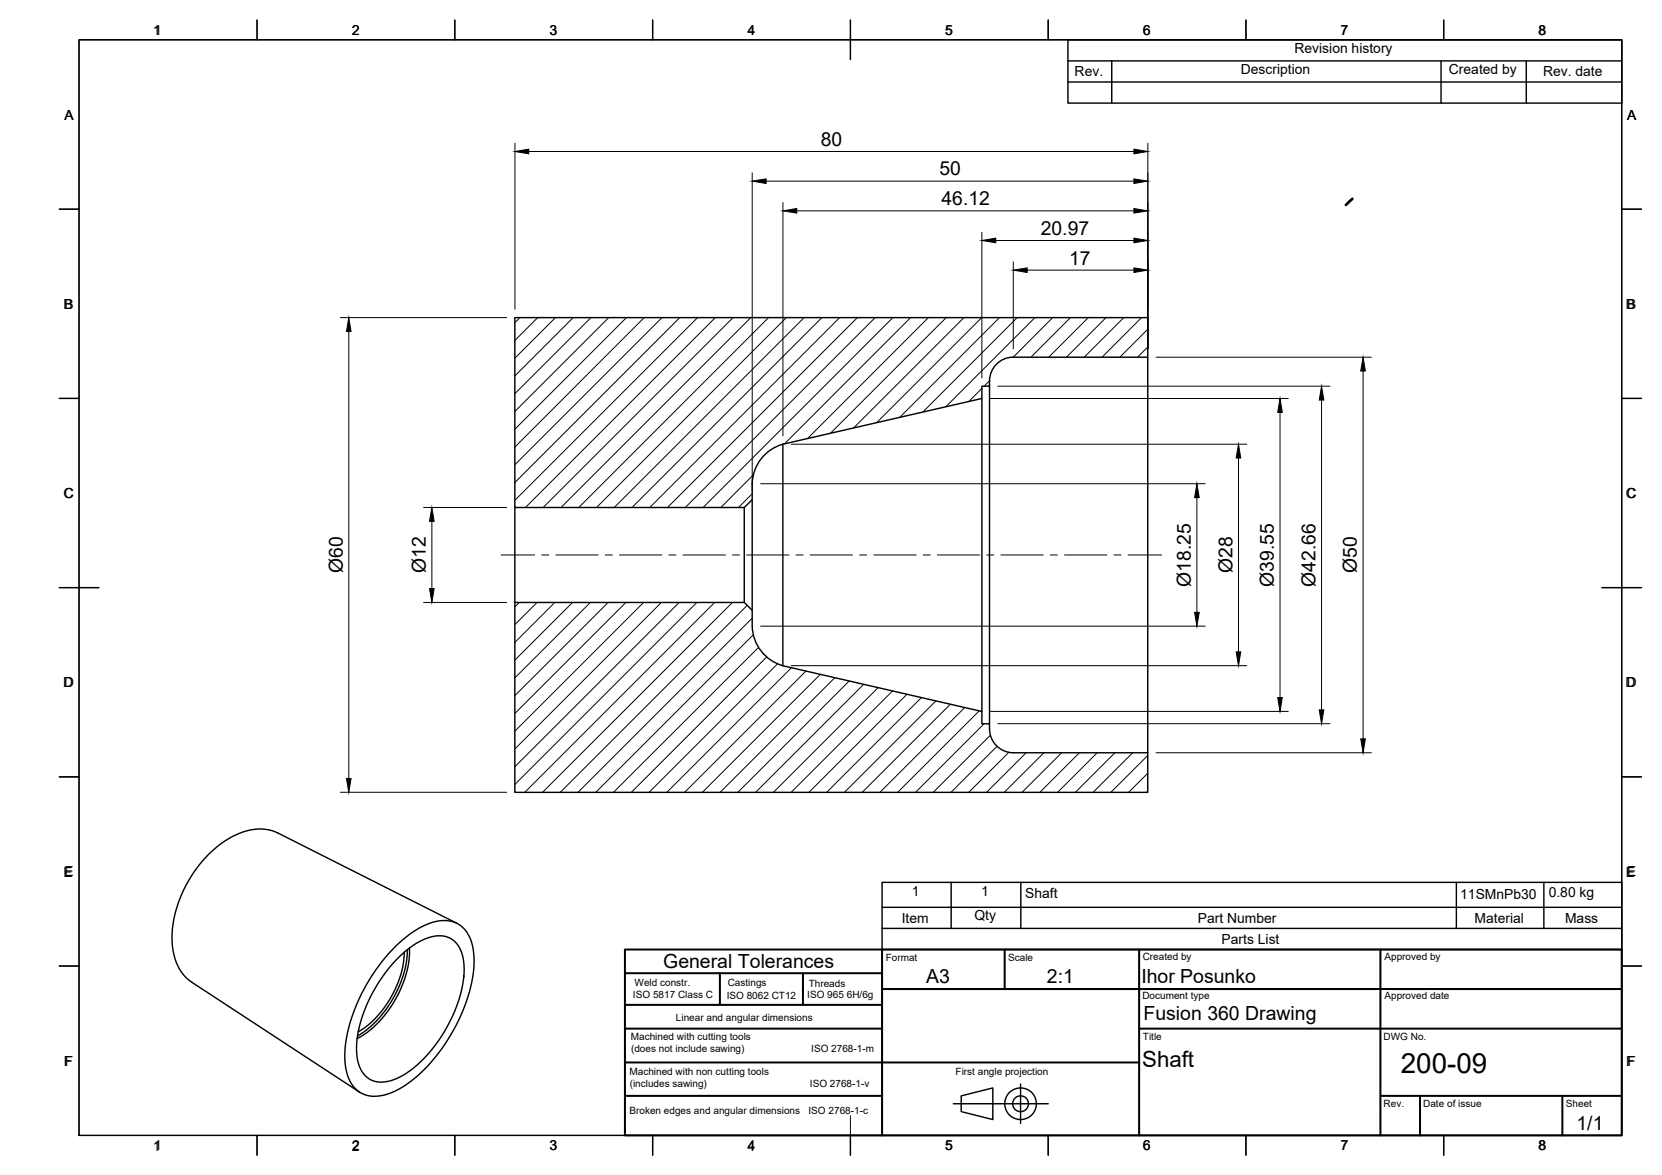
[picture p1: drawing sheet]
<svg xmlns="http://www.w3.org/2000/svg" width="420mm" height="297mm" viewBox="0 0 420 297" stroke-linecap="round" stroke-linejoin="round" font-family="sans-serif">
<!-- layer: Visible -->
<g fill="none" stroke="#000" stroke-width=".36">
<path d="M250.1 96.3v1.3h-1.9v3.1l-50.3 11.6v56l50.3 11.6v3.1h1.9a6.2 6.2 0 0 0 6.1 7.3h34v10h-160v-48M250.1 97.6v85.4M250.2 96.3a6 6 0 0 1 6-6h34v-10h-160v48h58l2-2a15.7 15.7 0 0 1 1-8.4 10.6 10.6 0 0 1 6.7-5.6M290.2 90.3v100M248.2 100.7v79.2M130.2 128.3v24M188.2 128.3v24M190.2 126.3v28M130.2 152.3h58l2 2a15.7 15.7 0 0 0 1 8.4 10.6 10.6 0 0 0 6.7 5.6M100 239.2a21.1 21.1 0 0 1 11.3-6.4 7.1 7.1 0 0 1 8.1 6.1 27.5 27.5 0 0 1-2.1 15.8 42.7 42.7 0 0 1-15.8 20.2 11.2 11.2 0 0 1-9.6 1.7 8.3 8.3 0 0 1-4.6-7.1 33.8 33.8 0 0 1 4.8-19.6 47.1 47.1 0 0 1 7.9-10.7zM103.5 239.7a27.1 27.1 0 0 1-7.1 17.9 20.4 20.4 0 0 1-6.1 5M115.5 233.4l-45.2-22.8a12.6 12.6 0 0 0-11.5 .8 31 31 0 0 0-15.3 26.6 12.6 12.6 0 0 0 5 10.3l42.4 27.8"/>
<path d="M100.3 242.5a17.7 17.7 0 0 1 10.3-5.9 6 6 0 0 1 6.4 5.2 25.3 25.3 0 0 1-3 15.9 31.6 31.6 0 0 1-13.7 14.9 6.9 6.9 0 0 1-8-.7 11.3 11.3 0 0 1-2-9.3 37.6 37.6 0 0 1 10-20.1zM102.2 240.7a25.5 25.5 0 0 1-11.6 20.2M103 240.1a27.6 27.6 0 0 1-12.6 21.8"/>
</g>
<!-- layer: PDF_Visible -->
<path d="M341.9 50.3l-1.6 1.5" fill="none" stroke="#000" stroke-width=".7"/>
<!-- layer: PDF_BORDER -->
<g fill="none" stroke="#000" stroke-width=".36">
<path d="M20 10.1h390v276.9h-390zM65 5.1v5M115 5.1v5M165 5.1v5M215 5.1v10M265 5.1v5M315 5.1v5M365 5.1v5M15 52.9h5M410 52.9h5M15 100.7h5M410 100.7h5"/>
<path d="M15 148.6h10M405 148.6h10M15 196.4h5M410 196.4h5M15 244.2h5M410 244.2h5M65 287v5M115 287v5M165 287v5M215 287v5M265 287v5M315 287v5"/>
<path d="M365 287v5"/>
</g>
<!-- layer: PDF_TITLEBLOCK -->
<g fill="none" stroke="#000" stroke-width=".51">
<path d="M158 246h65M158 254h65M182 246v8M203 246v8M223 240h187v47h-187zM223 240h-65v47h65M223 250h187M254 240v10M288 240v47M349 240v47M158 268.6h130M158 277h65"/>
<path d="M158 260h65M288 260h122M349 277h61M359 277v10M395 277v10"/>
</g>
<!-- layer: PDF_Custom Tables -->
<path d="M270 10.1h140v16h-140zM270 15.4h140M281.1 15.4v10.7M364.3 15.4v10.7M385.8 15.4v10.7M270 20.7h140" fill="none" stroke="#000" stroke-width=".36"/>
<!-- layer: PDF_Parts Lists -->
<path d="M223 223.1h187v16.9h-187zM223 234.7h187M223 229.4h187M240.5 223.1v11.6M258.1 223.1v11.6M368.2 223.1v11.6M390.3 223.1v11.6" fill="none" stroke="#000" stroke-width=".36"/>
<!-- layer: TITLEBLOCK -->
<g fill="none" stroke="#000" stroke-width=".36">
<path d="M241 279h24M243 277l8-2v8l-8-2zM258 274v10"/>
<circle cx="258" cy="279" r="4"/>
<circle cx="258" cy="279" r="2"/>
</g>
<!-- layer: BORDER -->
<g fill="none" stroke="#000" stroke-width=".25">
<path d="M20 10.1h390v276.9h-390zM65 5.1v5M115 5.1v5M165 5.1v5M215 5.1v10M265 5.1v5M315 5.1v5M365 5.1v5M15 52.9h5M410 52.9h5M15 100.7h5M410 100.7h5"/>
<path d="M15 148.6h10M405 148.6h10M15 196.4h5M410 196.4h5M15 244.2h5M410 244.2h5M65 287v5M115 287v5M165 287v5M215 282.1v9.9M265 287v5M315 287v5"/>
<path d="M365 287v5"/>
</g>
<!-- layer: Hatching -->
<g fill="none" stroke="#000" stroke-width=".25">
<path d="M131.4 80.3l-1.2 1.3M135.9 80.3l-5.7 5.7M140.4 80.3l-10.2 10.2M144.9 80.3l-14.7 14.7M149.4 80.3l-19.2 19.2M153.9 80.3l-23.7 23.7M158.4 80.3l-28.2 28.2M162.9 80.3l-32.7 32.7M167.4 80.3l-37.2 37.2M171.9 80.3l-41.7 41.7M176.3 80.3l-46.1 46.2M180.8 80.3l-48 48"/>
<path d="M185.3 80.3l-48 48M189.8 80.3l-48 48M194.3 80.3l-48 48M198.8 80.3l-48 48M203.3 80.3l-48 48M207.8 80.3l-48 48M212.3 80.3l-48 48M216.7 80.3l-48 48M221.2 80.3l-48 48M225.7 80.3l-48 48M230.2 80.3l-31.9 31.9M234.7 80.3l-30.6 30.6"/>
<path d="M239.2 80.3l-29.2 29.2M243.7 80.3l-27.9 27.9M248.2 80.3l-26.6 26.6M248.2 98.2l-3.3 3.3M250.2 96.3l-1.4 1.3M252.7 80.3l-25.3 25.2M257.2 80.3l-23.9 23.9M261.6 80.3l-22.5 22.5M266.1 80.3l-10 10M270.6 80.3l-10 10M275.1 80.3l-10 10M279.6 80.3l-10 10"/>
<path d="M284.1 80.3l-10 10M288.6 80.3l-10 10M290.2 83.2l-7.1 7.1M290.2 87.7l-2.6 2.6M190.2 124.8l-3.5 3.5M190.5 120l-8.3 8.3M131.3 152.3l-1.1 1.1M135.8 152.3l-5.6 5.6M140.3 152.3l-10.1 10.1M144.7 152.3l-14.5 14.6M149.2 152.3l-19 19.1M153.7 152.3l-23.5 23.5"/>
<path d="M158.2 152.3l-28 28M162.7 152.3l-32.5 32.5M167.2 152.3l-37 37M171.7 152.3l-41.5 41.5M176.2 152.3l-46 46M180.7 152.3l-48 48M185.2 152.3l-48 48M188.9 153l-47.3 47.3M190.2 156.3l-44.1 44M190.4 160.5l-39.8 39.8M191.8 163.6l-36.7 36.7M193.8 166.1l-34.2 34.2"/>
<path d="M196.6 167.8l-32.5 32.5M200.1 168.8l-31.5 31.5M203.8 169.6l-30.7 30.7M207.4 170.5l-29.8 29.8M211.1 171.3l-29 29M214.7 172.1l-28.2 28.2M218.4 173l-27.4 27.3M222 173.8l-26.5 26.5M225.7 174.7l-25.7 25.6M229.3 175.5l-24.8 24.8M233 176.3l-24 24M236.6 177.2l-23.1 23.1"/>
<path d="M240.3 178l-22.3 22.3M243.9 178.8l-21.4 21.5M247.6 179.7l-20.7 20.6M248.8 183l-17.3 17.3M250.4 185.9l-14.5 14.4M252.1 188.7l-11.7 11.6M255 190.2l-10.1 10.1M259.4 190.3l-10 10M263.9 190.3l-10 10M268.4 190.3l-10 10M272.9 190.3l-10 10M277.4 190.3l-10 10"/>
<path d="M281.9 190.3l-10 10M286.3 190.3l-9.9 10M290.2 191l-9.4 9.3M290.2 195.5l-4.9 4.8M290.2 199.9l-.4 .4"/>
</g>
<!-- layer: FD_Dimensions -->
<g fill="none" stroke="#000" stroke-width=".25">
<path d="M130.2 36.2v42M133.7 38.3h153M290.2 36.2v52M190.2 43.7v80.5M193.7 45.8h93M197.9 51.2v59M201.4 53.3h85.3M248.2 58.7v36.8M251.7 60.8h35M256.2 66.2v22M259.7 68.3h27M86.1 80.3h42"/>
<path d="M88.2 83.8v113M252.3 97.6h83.9M292.3 90.3h54.4M344.6 93.8v93M200 112.3h115.2M250.3 100.7h75.4M313.1 115.8v49M323.6 104.3v72M334.1 101.1v78.4M107.1 128.3h21M109.2 131.8v17M192.3 122.3h112.4"/>
<path d="M302.6 125.8v29M107.1 152.3h21M192.3 158.3h112.4M200 168.3h115.2M250.3 179.8h75.4M252.3 183h83.9M292.3 190.3h54.4M86.1 200.3h42"/>
</g>
<g fill="#000" stroke="#000" stroke-width=".25">
<path d="M130.2 38.3l3.5-.6v1.2zM286.7 37.7l3.5 .6-3.5 .6zM190.2 45.8l3.5-.6v1.2zM197.9 53.3l3.5-.6v1.2zM286.7 45.2l3.5 .6-3.5 .6zM286.7 52.7l3.5 .6-3.5 .6zM248.2 60.8l3.5-.6v1.2zM256.2 68.3l3.5-.6v1.2zM286.7 60.2l3.5 .6-3.5 .6zM286.7 67.7l3.5 .6-3.5 .6zM88.2 80.3l.6 3.5h-1.2zM344.6 90.3l.6 3.5h-1.2z"/>
<path d="M313.1 112.3l.6 3.5h-1.2zM323.6 100.7l.6 3.6h-1.2zM334.1 97.6l.6 3.5h-1.2zM109.2 128.3l.5 3.5h-1.1zM302.6 122.3l.6 3.5h-1.2zM108.6 148.8h1.1l-.5 3.5zM302 154.8h1.2l-.6 3.5zM312.5 164.8h1.2l-.6 3.5zM323 176.3h1.2l-.6 3.5zM333.5 179.5h1.2l-.6 3.5zM87.6 196.8h1.2l-.6 3.5zM344 186.8h1.2l-.6 3.5z"/>
</g>
<!-- layer: Smart Centers -->
<g fill="none" stroke="#000" stroke-width=".25">
<path d="M126.7 140.3h8.5M136.9 140.3h1.8M140.5 140.3h10.7M153 140.3h1.8M156.6 140.3h10.7M169.1 140.3h1.8M172.7 140.3h10.7M185.2 140.3h1.7M188.7 140.3h10.8M201.2 140.3h1.8M204.8 140.3h10.7M217.3 140.3h1.8"/>
<path d="M220.9 140.3h10.7M233.4 140.3h1.8M237 140.3h10.7M249.4 140.3h1.8M253 140.3h10.7M265.5 140.3h1.8M269.1 140.3h10.7M281.6 140.3h1.8M285.2 140.3h8.5"/>
</g>
<text font-size="7" x="354.1" y="271.2">200-09</text>
<text font-size="5.6" x="288.8" y="269.6">Shaft</text>
<g font-size="4.9">
<text x="207.5" y="36.8">80</text>
<text x="237.5" y="44.3">50</text>
<text x="238" y="51.8">46.12</text>
<text x="263.1" y="59.3">20.97</text>
<text x="270.3" y="66.9">17</text>
<text x="86.6" y="144.9" transform="rotate(-90 86.6 144.9)">Ø60</text>
<text x="107.6" y="144.9" transform="rotate(-90 107.6 144.9)">Ø12</text>
<text x="301.1" y="148.3" transform="rotate(-90 301.1 148.3)">Ø18.25</text>
<text x="311.6" y="144.9" transform="rotate(-90 311.6 144.9)">Ø28</text>
<text x="322.1" y="148.3" transform="rotate(-90 322.1 148.3)">Ø39.55</text>
<text x="332.5" y="148.3" transform="rotate(-90 332.5 148.3)">Ø42.66</text>
<text x="343" y="144.9" transform="rotate(-90 343 144.9)">Ø50</text>
<text x="167.7" y="244.7">General Tolerances</text>
<text x="234.2" y="248.5">A3</text>
<text x="264.6" y="248.5">2:1</text>
<text x="288.5" y="248.6">Ihor Posunko</text>
<text x="289.1" y="257.8">Fusion 360 Drawing</text>
<text x="398.5" y="285.8">1/1</text>
</g>
<g font-size="3.5">
<text x="38.6" y="8.9">11</text>
<text x="88.9" y="8.9">2</text>
<text x="138.9" y="8.8">3</text>
<text x="189" y="8.9">4</text>
<text x="238.9" y="8.8">5</text>
<text x="288.9" y="8.8">6</text>
<text x="338.9" y="8.9">7</text>
<text x="388.9" y="8.8">8</text>
<text x="327.3" y="13.3">Revision history</text>
<text x="271.7" y="19.3">Rev.</text>
<text x="313.7" y="18.7">Description</text>
<text x="366.3" y="18.7">Created by</text>
<text x="390.1" y="19.3">Rev. date</text>
<text x="16.3" y="30.3">A</text>
<text x="411.3" y="30.2">A</text>
<text x="16.1" y="78.1">B</text>
<text x="411.1" y="78.1">B</text>
<text x="16.1" y="125.9">C</text>
<text x="411.1" y="125.9">C</text>
<text x="16" y="173.8">D</text>
<text x="411" y="173.8">D</text>
<text x="16" y="221.6">E</text>
<text x="411" y="221.6">E</text>
<text x="230.5" y="226.6">1</text>
<text x="248" y="226.6">1</text>
<text x="259.2" y="227.1">Shaft</text>
<text x="369.1" y="227.2">11SMnPb30</text>
<text x="391.5" y="226.7">0.80 kg</text>
<text x="228" y="233.3">Item</text>
<text x="246.3" y="232.6">Qty</text>
<text x="302.8" y="233.3">Part Number</text>
<text x="372.8" y="233.3">Material</text>
<text x="395.6" y="233.3">Mass</text>
<text x="308.8" y="238.7">Parts List</text>
<text x="16.2" y="269.4">F</text>
<text x="411.1" y="269.4">F</text>
<text x="38.6" y="290.9">1</text>
<text x="88.9" y="290.9">2</text>
<text x="138.9" y="290.8">3</text>
<text x="189" y="290.9">4</text>
<text x="238.9" y="290.8">5</text>
<text x="288.9" y="290.8">6</text>
<text x="338.9" y="290.8">7</text>
<text x="388.9" y="290.8">8</text>
</g>
<g font-size="2.5">
<text x="223.9" y="242.8">Format</text>
<text x="254.9" y="242.9">Scale</text>
<text x="288.9" y="242.6">Created by</text>
<text x="350" y="242.6">Approved by</text>
<text x="160.4" y="249.4">Weld constr.</text>
<text x="184" y="249.2">Castings</text>
<text x="204.4" y="249.5">Threads</text>
<text x="160" y="252.4">ISO 5817 Class C</text>
<text x="183.7" y="252.5">ISO 8062 CT12</text>
<text x="204.1" y="252.3">ISO 965 6H/6g</text>
<text x="288.8" y="252.6">Document type</text>
<text x="350" y="252.6">Approved date</text>
<text x="159.5" y="262.9">Machined with cutting tools</text>
<text x="170.9" y="258.1">Linear and angular dimensions</text>
<text x="288.9" y="262.9">Title</text>
<text x="349.8" y="262.9">DWG No.</text>
<text x="159.5" y="265.9">(does not include sawing)</text>
<text x="205.1" y="265.9">ISO 2768-1-m</text>
<text x="159.1" y="271.8">Machined with non cutting tools</text>
<text x="159.2" y="274.9">(includes sawing)</text>
<text x="204.7" y="274.9">ISO 2768-1-v</text>
<text x="241.6" y="271.8">First angle projection</text>
<text x="159.1" y="281.5">Broken edges and angular dimensions</text>
<text x="204.4" y="281.5">ISO 2768-1-c</text>
<text x="349.8" y="279.9">Rev.</text>
<text x="359.8" y="279.9">Date of issue</text>
<text x="395.9" y="279.9">Sheet</text>
</g>
</svg>
